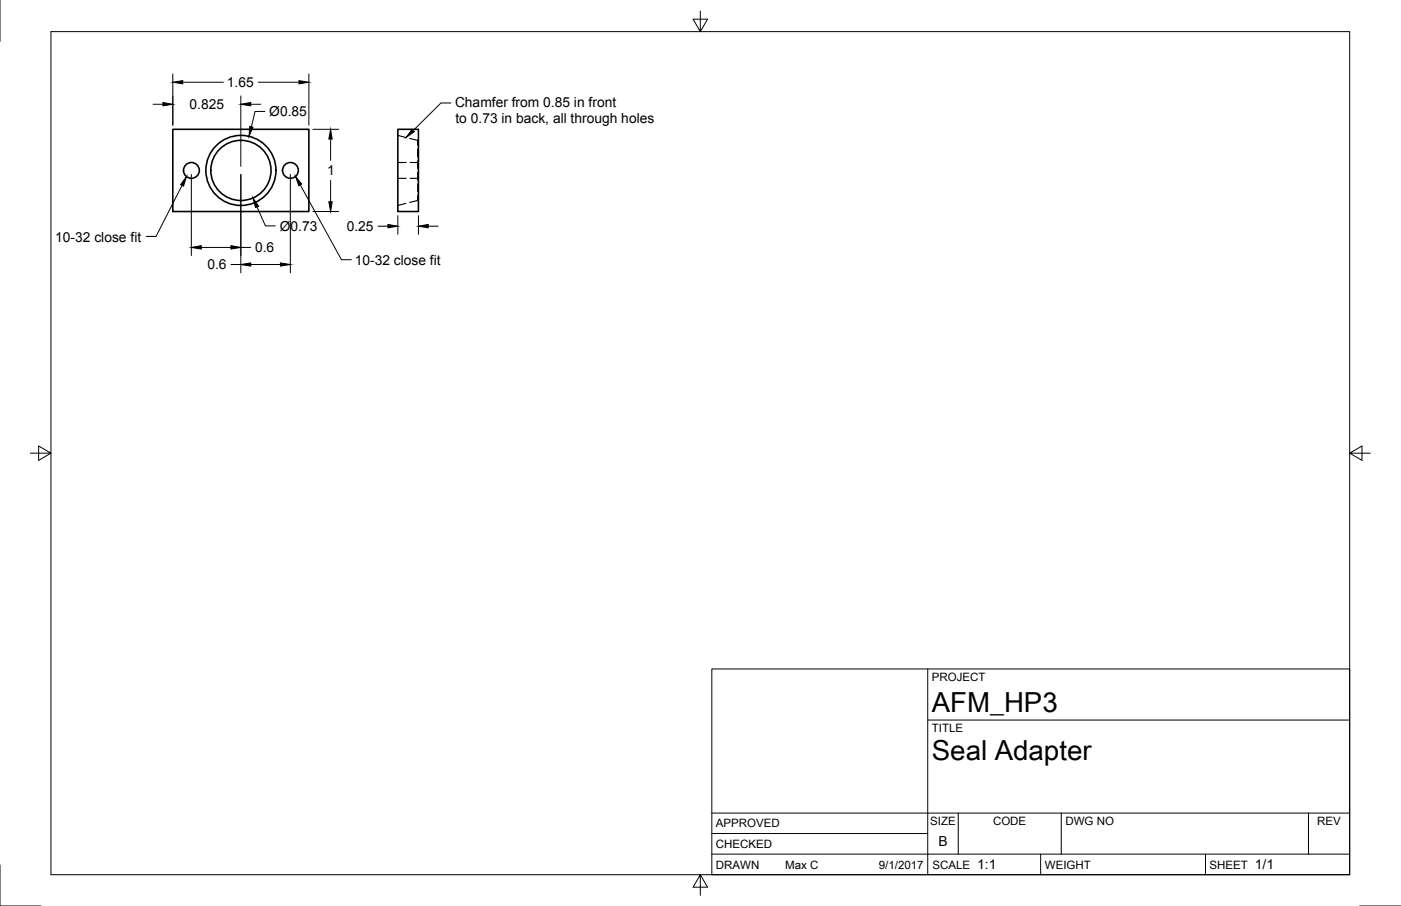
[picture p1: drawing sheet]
<svg xmlns="http://www.w3.org/2000/svg" width="432mm" height="279mm" viewBox="0 0 432 279" stroke-linecap="round" stroke-linejoin="round" font-family="sans-serif">
<!-- layer: Visible -->
<g fill="none" stroke="#000" stroke-width=".49">
<path d="M53.3 39.9h41.9v25.3h-41.9zM122.6 39.9h6.4v25.3h-6.4z"/>
<circle cx="59" cy="52.6" r="2.44"/>
<circle cx="74.3" cy="52.6" r="10.8"/>
<circle cx="74.3" cy="52.6" r="9.3"/>
<circle cx="89.5" cy="52.6" r="2.44"/>
</g>
<!-- layer: Hidden -->
<g fill="none" stroke="#000" stroke-width=".34">
<path d="M122.6 41.8l2.5 .6M122.6 55h2.6M122.6 50.1h2.6M126.3 42.7l2.4 .6M126.4 55h2.6M126.4 50.1h2.6M128.7 43.3v1.5M128.7 46v2.4M128.7 49.6v2.3M128.7 53.2v2.3M128.7 56.7v2.4M128.7 43.3h.3"/>
<path d="M125.1 62.7l-2.5 .7M128.7 60.3v1.5M128.7 61.8l-2.4 .6M128.7 61.8h.3"/>
</g>
<!-- layer: Border -->
<path d="M0 .1v12.7M15.7 9.8h400.3v260h-400.3zM215.8 3.4v6.4l-2.2-3.9h4.5l-2.3 3.9M9.4 139.8h6.3l-3.8-2.3v4.5l3.8-2.2M416 139.8l3.8 2.2v-4.5l-3.8 2.3h6.3M0 266.7v12.7h12.7M215.8 269.8l2.3 3.8h-4.5l2.2-3.8v6.3M419 279.4h12.7" fill="none" stroke="#000" stroke-width=".31"/>
<!-- layer: Titleblock -->
<path d="M219.4 206.3h196.6v63.5h-196.6zM285.9 206.3v63.5M285.9 222.1h130.1M219.4 257.1h66.5M219.4 250.8h196.6M295.3 250.8v12.6M327.1 250.8v12.6M403.3 250.8v12.6M219.4 263.4h196.6M320.7 263.4v6.4M371.5 263.4v6.4" fill="none" stroke="#000" stroke-width=".31"/>
<!-- layer: Annotations -->
<path d="M57.5 54.5l-.9 2.9-.9-.5zM91.1 54.4l1.9 2.4-.9 .5zM127 39.9l.7 .7-2.5 1.8z" fill="#000" stroke="#000" stroke-width=".31"/>
<path d="M139 31.8h-3.1l-8.6 8.5M56.1 57.2l-8 15.7h-3.1M92.5 57l12.7 23.1h3.1" fill="none" stroke="#000" stroke-width=".31"/>
<!-- layer: Dimensions -->
<g fill="none" stroke="#000" stroke-width=".31">
<path d="M47.2 32.2h3M53.3 22.8v15.8M56.3 25.4h12.6M74.2 29.6v21.7M77.3 32.2h3M79.6 25.4h12.5M81.7 34.4h-3.1l-1.1 4.7M95.2 22.8v15.8M96.4 39.9h8M59 53.8v25M74.2 53.8v30.3M89.5 53.8v30.3"/>
<path d="M101.9 42.9v6.6M101.9 55.6v6.6M62 76.3h9.2M74.2 76.3h3.1M79.2 63.8l2.6 5.9h3.1M96.4 65.2h8M116.5 69.8h3.1M122.6 66.5v5.8M129 66.5v5.8M132 69.8h3M71.2 81.6h3M77.3 81.6h9.1"/>
</g>
<g fill="#000" stroke="#000" stroke-width=".31">
<path d="M50.2 31.6l3.1 .6-3.1 .4zM53.3 25.4l3-.5v1zM77 39l1 .2-1.3 2.8zM74.2 32.2l3.1-.6v1zM92.1 24.9l3.1 .5-3.1 .5zM101.9 39.9l.5 3h-1zM59 76.3l3-.5v1zM71.2 75.8l3 .5-3 .5zM78 61l1.7 2.6-.9 .4zM101.4 62.2h1l-.5 3zM119.6 69.2l3 .6-3 .5zM129 69.8l3-.6v1.1z"/>
<path d="M74.2 81.6l3.1-.5v1zM86.4 81.1l3.1 .5-3.1 .5z"/>
</g>
<g font-size="8.5">
<text x="287.2" y="219.5">AFM_HP3</text>
<text x="287.2" y="234.5">Seal Adapter</text>
</g>
<g font-size="4.3">
<text x="69.9" y="26.8">1.65</text>
<text x="58.4" y="33.6">0.825</text>
<text x="83" y="35.8">Ø0.85</text>
<text x="140.2" y="32.9">Chamfer from 0.85 in front</text>
<text x="140.4" y="38">to 0.73 in back, all through holes</text>
<text x="100.9" y="54.1">1</text>
<text x="86.2" y="71.1">Ø0.73</text>
<text x="106.9" y="71.2">0.25</text>
<text x="17" y="74.5">10-32 close fit</text>
<text x="78.6" y="77.8">0.6</text>
<text x="63.9" y="83">0.6</text>
<text x="109.3" y="81.6">10-32 close fit</text>
<text x="289.2" y="261">B</text>
<text x="301.2" y="268.1">1:1</text>
<text x="386.7" y="268.1">1/1</text>
</g>
<g font-size="3.5">
<text x="287.2" y="210.1">PROJECT</text>
<text x="287.2" y="225.8">TITLE</text>
<text x="220.7" y="255.2">APPROVED</text>
<text x="286.7" y="254.5">SIZE</text>
<text x="306.1" y="254.5">CODE</text>
<text x="328.4" y="254.5">DWG NO</text>
<text x="406" y="254.5">REV</text>
<text x="220.7" y="261.5">CHECKED</text>
<text x="220.7" y="267.9">DRAWN</text>
<text x="242" y="267.9">Max C</text>
<text x="270.9" y="267.9">9/1/2017</text>
<text x="287.4" y="267.9">SCALE</text>
<text x="322" y="267.9">WEIGHT</text>
<text x="372.8" y="267.9">SHEET</text>
</g>
</svg>
